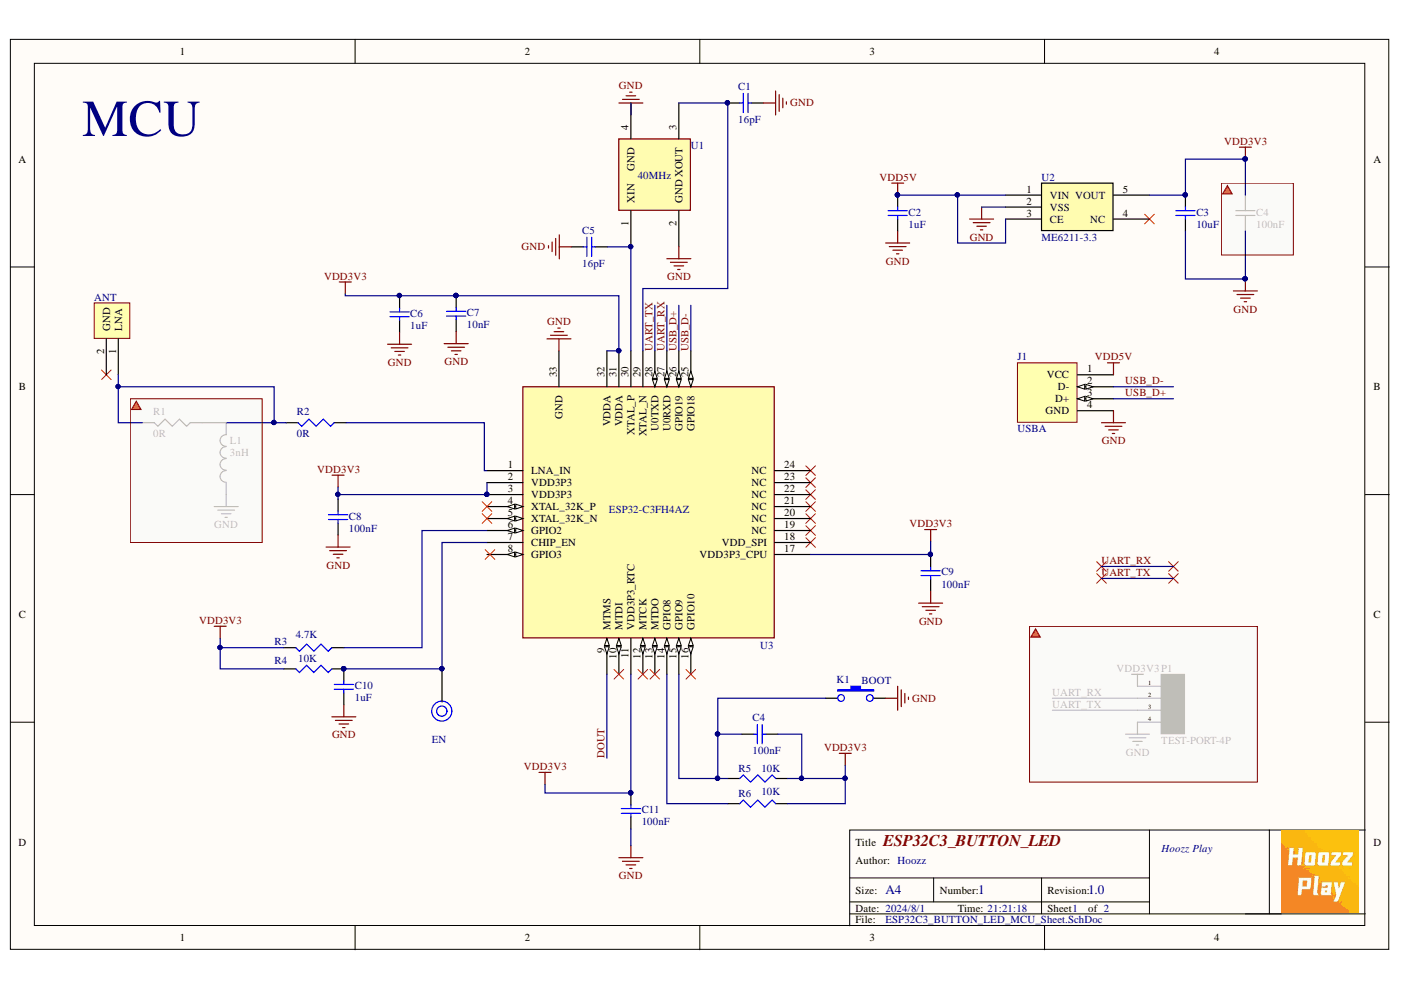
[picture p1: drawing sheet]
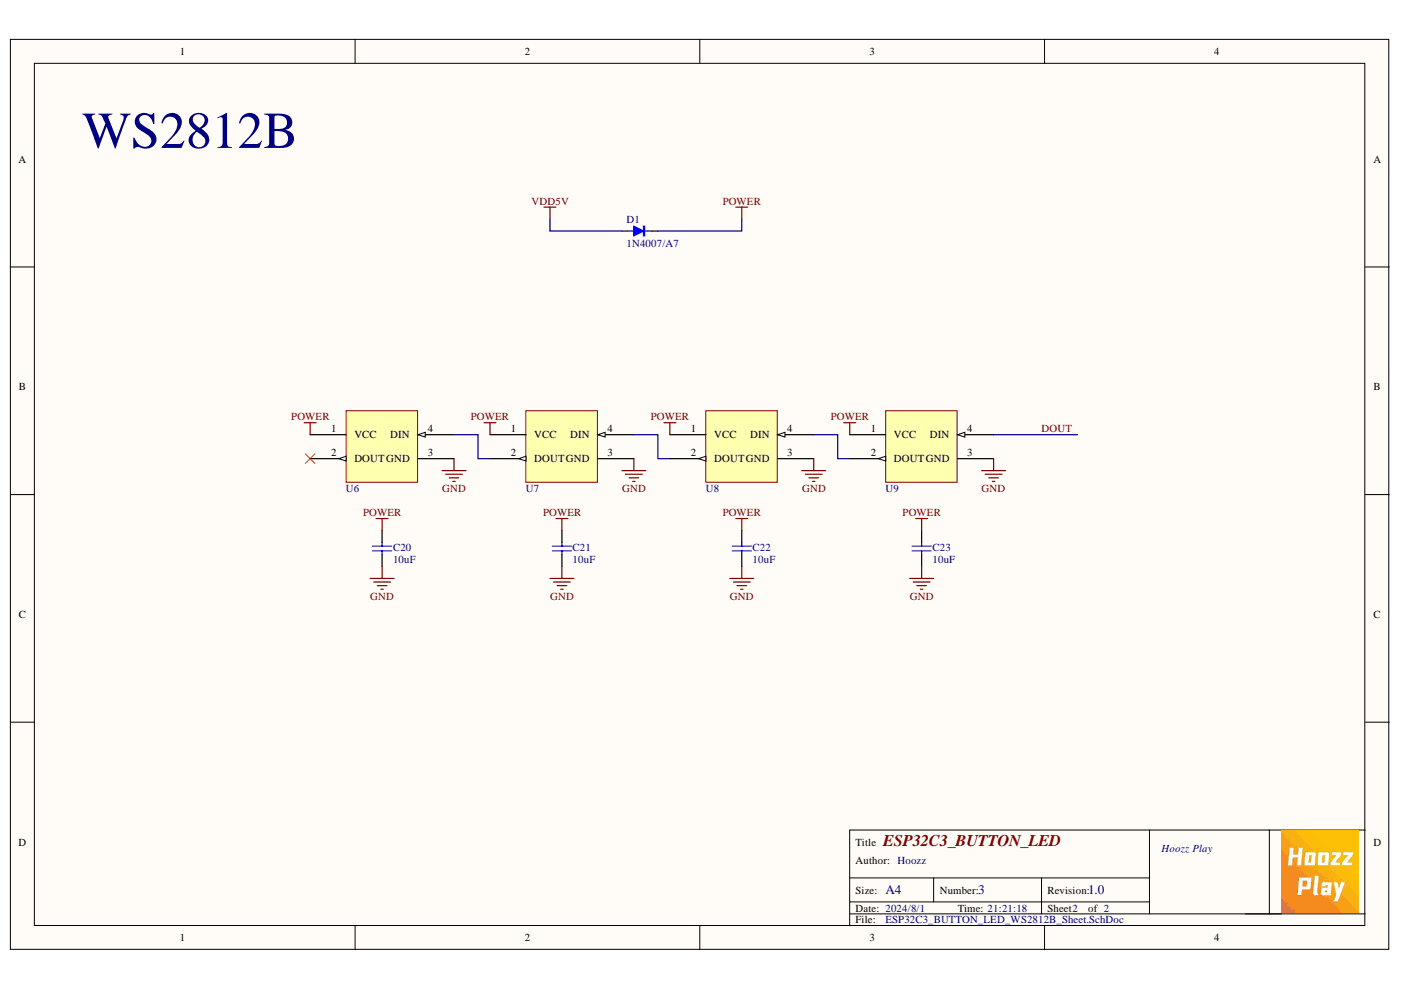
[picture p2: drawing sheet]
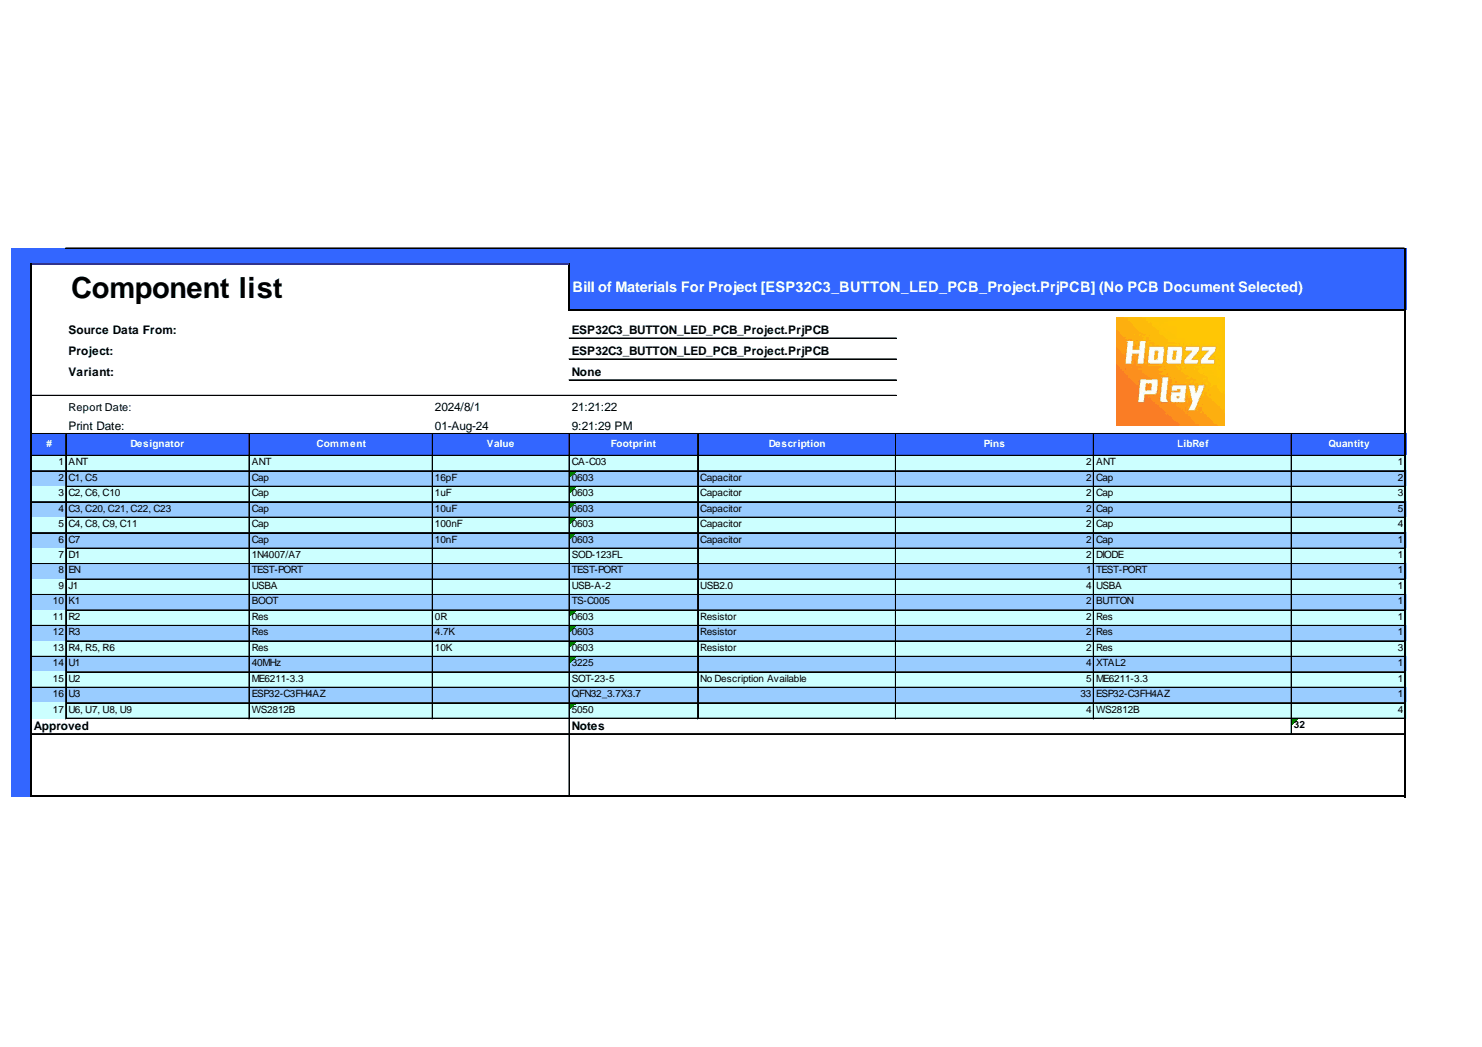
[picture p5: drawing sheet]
# Altium project ESP32C3_BUTTON_LED_PCB_Project.PrjPCB
2 sheets, 36 parts. Net scope: global (net labels, ports and power ports of the same name join across sheets).
Board file: ESP32C3_BUTTON_LED_PCB.PcbDoc
Sheets:
  ESP32C3_BUTTON_LED_MCU_Sheet.SchDoc
  ESP32C3_BUTTON_LED_WS2812B_Sheet.SchDoc

## Sheet ESP32C3_BUTTON_LED_MCU_Sheet.SchDoc: ESP32C3_BUTTON_LED
size A4; Author: Hoozz; Organization: Hoozz Play; DocumentNumber: 1; Revision: 1.0; SheetNumber: 1; SheetTotal: 2

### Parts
(Parts that share a designator on the sheet are numbered #1, #2 ... from top to bottom, then left to right.)
ANT  ANT  [CA-C03]
C1  value 16pF  [0603]  (hidden comment: Cap)
C2  value 1uF  [0603]  (hidden comment: Cap)
C3  value 10uF  [0603]  (hidden comment: Cap)
C4#1  value 100nF  [0603]  (hidden comment: Cap)  (masked out: inside a compile mask, not in the netlist)
C4#2  value 100nF  [0603]  (hidden comment: Cap)
C5  value 16pF  [0603]  (hidden comment: Cap)
C6  value 1uF  [0603]  (hidden comment: Cap)
C7  value 10nF  [0603]  (hidden comment: Cap)
C8  value 100nF  [0603]  (hidden comment: Cap)
C9  value 100nF  [0603]  (hidden comment: Cap)
C10  value 1uF  [0603]  (hidden comment: Cap)
C11  value 100nF  [0603]  (hidden comment: Cap)
EN  TEST-PORT  [TEST-PORT]  (value not drawn)
J1  USBA  [USB-A-2]
K1  BOOT  [TS-C005]
L1  value 3nH  [0603]  (hidden comment: Inductor)  (masked out: inside a compile mask, not in the netlist)
P1  TEST-PORT-4P  [TEST_PORT_4P]  (masked out: inside a compile mask, not in the netlist)
R1  value 0R  [0603]  (hidden comment: Res)  (masked out: inside a compile mask, not in the netlist)
R2  value 0R  [0603]  (hidden comment: Res)
R3  value 4.7K  [0603]  (hidden comment: Res)
R4  value 10K  [0603]  (hidden comment: Res)
R5  value 10K  [0603]  (hidden comment: Res)
R6  value 10K  [0603]  (hidden comment: Res)
U1  40MHz  [3225]
U2  ME6211-3.3  [SOT-23-5]
U3  ESP32-C3FH4AZ  [QFN32_3.7X3.7]

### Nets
GND: C1.2 C2.1 C3.1 C5.1 C6.1 C7.1 C8.1 C9.1 C10.1 C11.1 J1.4(GND) K1.2 U1.2(GND) U1.4(GND) U2.2(VSS) U3.33(GND)
VDD3V3: C3.2 C4#2.1 C6.2 C7.2 C8.2 C9.2 C11.2 R3.2 R4.2 R5.2 R6.2 U2.5(VOUT) U3.2(VDD3P3) U3.3(VDD3P3) U3.11(VDD3P3_RTC) U3.17(VDD3P3_CPU) U3.31(VDDA) U3.32(VDDA)
VDD5V: C2.2 J1.1(VCC) U2.1(VIN) U2.3(CE)
DOUT: U3.9(MTMS)
UART_RX: U3.27(U0RXD)
UART_TX: U3.28(U0TXD)
USB_D+: J1.3(D+) U3.26(GPIO19)
USB_D-: J1.2(D-) U3.25(GPIO18)
NetANT_1: ANT.1(LNA) R2.2
NetC1_1: C1.1 U1.3(XOUT) U3.29(XTAL_N)
NetC4#2_2: C4#2.2 K1.1 R5.1 U3.15(GPIO9)
NetC5_2: C5.2 U1.1(XIN) U3.30(XTAL_P)
NetC10_2: C10.2 EN.T R4.1 U3.7(CHIP_EN)
NetR2_1: R2.1 U3.1(LNA_IN)
NetR3_1: R3.1 U3.6(GPIO2)
NetR6_1: R6.1 U3.14(GPIO8)

Not connected (* = marked no-connect by the designer): ANT 2(GND)*; U2 4(NC)*; U3 4(XTAL_32K_P)* 5(XTAL_32K_N)* 8(GPIO3) 10(MTDI)* 12(MTCK)* 13(MTDO)* 16(GPIO10)* 18(VDD_SPI)* 19(NC)* 20(NC)* 21(NC)* 22(NC)* 23(NC)* 24(NC)*

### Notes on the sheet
- MCU

## Sheet ESP32C3_BUTTON_LED_WS2812B_Sheet.SchDoc: ESP32C3_BUTTON_LED
size A4; Author: Hoozz; Organization: Hoozz Play; DocumentNumber: 3; Revision: 1.0; SheetNumber: 2; SheetTotal: 2

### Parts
C20  value 10uF  [0603]  (hidden comment: Cap)
C21  value 10uF  [0603]  (hidden comment: Cap)
C22  value 10uF  [0603]  (hidden comment: Cap)
C23  value 10uF  [0603]  (hidden comment: Cap)
D1  1N4007/A7  [SOD-123FL]
U6  WS2812B  [5050]  (value not drawn)
U7  WS2812B  [5050]  (value not drawn)
U8  WS2812B  [5050]  (value not drawn)
U9  WS2812B  [5050]  (value not drawn)

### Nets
GND: C20.2 C21.2 C22.2 C23.2 U6.3(GND) U7.3(GND) U8.3(GND) U9.3(GND)
POWER: C20.1 C21.1 C22.1 C23.1 D1.K U6.1(VCC) U7.1(VCC) U8.1(VCC) U9.1(VCC)
VDD5V: D1.A
DOUT: U9.4(DIN)
NetU6_4: U6.4(DIN) U7.2(DOUT)
NetU7_4: U7.4(DIN) U8.2(DOUT)
NetU8_4: U8.4(DIN) U9.2(DOUT)

Not connected (* = marked no-connect by the designer): U6 2(DOUT)*

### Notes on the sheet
- WS2812B

## Nets that join several sheets
GND: ESP32C3_BUTTON_LED_MCU_Sheet (16 pins), ESP32C3_BUTTON_LED_WS2812B_Sheet (8 pins)
VDD5V: ESP32C3_BUTTON_LED_MCU_Sheet (C2.2 J1.1 U2.1 U2.3), ESP32C3_BUTTON_LED_WS2812B_Sheet (D1.A)
DOUT: ESP32C3_BUTTON_LED_MCU_Sheet (U3.9), ESP32C3_BUTTON_LED_WS2812B_Sheet (U9.4)
